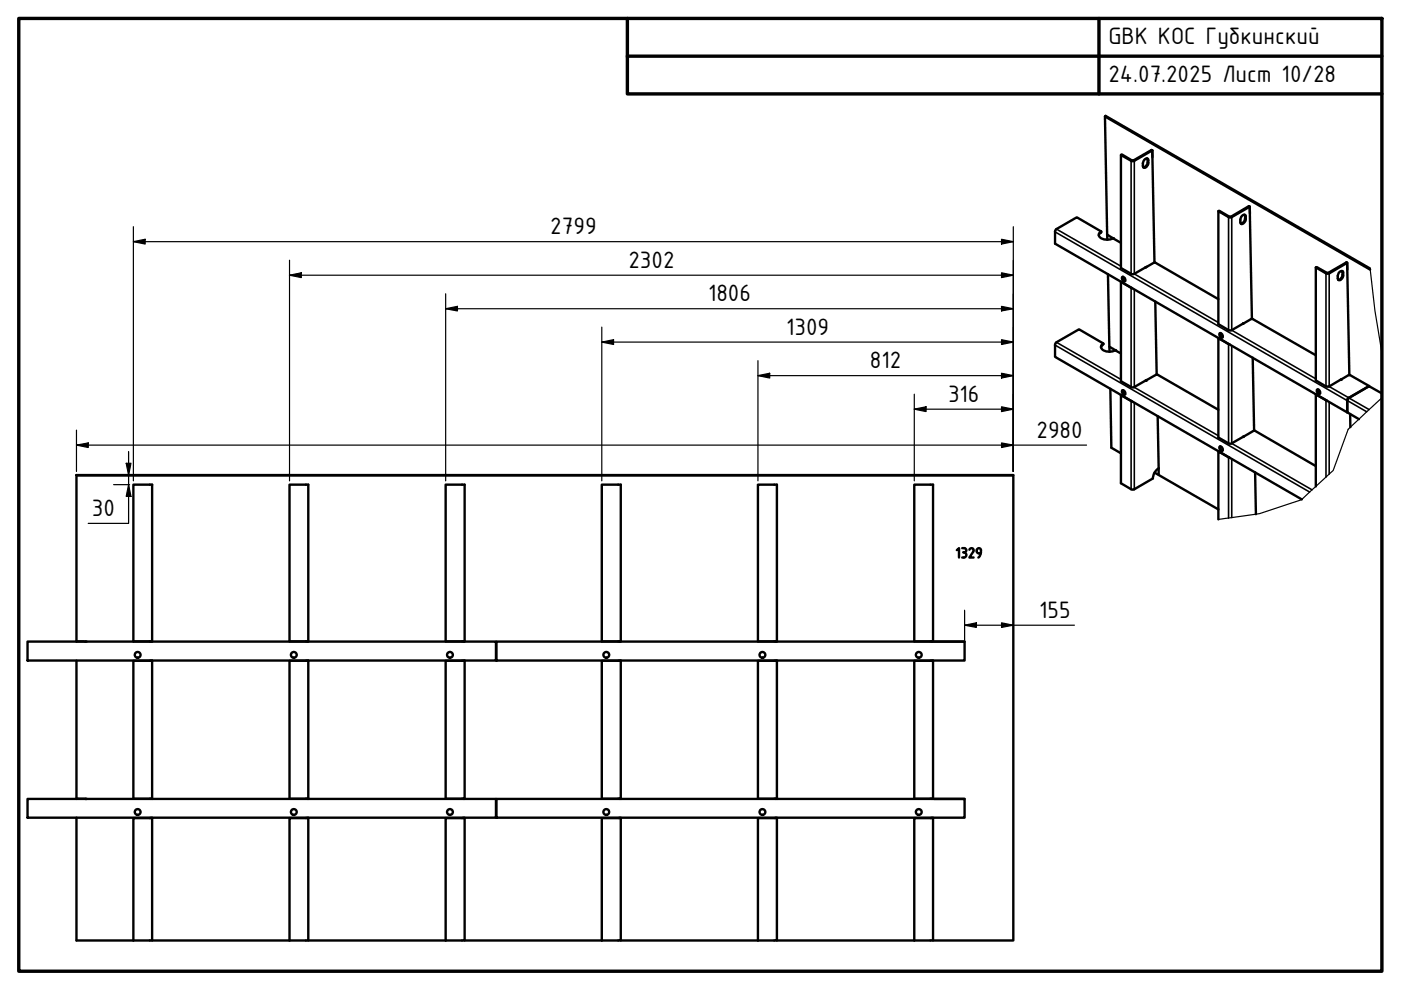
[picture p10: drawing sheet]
<svg xmlns="http://www.w3.org/2000/svg" width="297mm" height="210mm" viewBox="0 0 297 210" stroke-linecap="round" stroke-linejoin="round" font-family="sans-serif">
<!-- layer: Visible (ISO) -->
<g fill="none" stroke="#000" stroke-width=".51">
<path d="M234.3 24.7l56.2 32.5M242.7 33.8l.2-.1a.34 .34 0 0 1 .4-.1 .34 .34 0 0 1 .2 .4v.5a.82 .82 0 0 1-1.1 .9l-.1-.8zM243.2 33.6l.1 .3-.1 .9-.4 .6-.4 .1M244.1 31.8l-3.9 2.3-2.4-1.4-.1 .2M244.1 31.8l.2 .1v1.4M244.1 31.8l.2 .1M244.3 31.9l-4 2.3h-.3l-2.3-1.3v23.9l2.3 1.3h.3l2.8-1.5M244.3 31.9l.5 23.8M233.5 49.1a.81 .81 0 0 0-.5 .9 .81 .81 0 0 0 .8 .6l1.1 .2 1.1-.3M233.5 49.1l-5.2-3-4.4 2.6-.2 .3v2.7l61.9 35.7M233.5 49.1v.2l-.5 .6M234.7 49.8l-.4-25.1 .1-.1 56 32.3"/>
<path d="M234.7 49.8l1.3 .7M234.7 49.8l.1 1M234.9 58.1l.3 16.5M236 50.5l1.7 1M237.7 59.7h.1M238 58.7a.56 .56 0 0 1 .5 .3 .56 .56 0 0 1-.1 .7l-.4-.3-.1-.3zM238.1 58.7v.5l.4 .4M242.9 56.7l1.8-1h.2l13.4 7.7M242.9 56.7h.1M263.4 45.7l.3-.2a.34 .34 0 0 1 .4 .4v.8l-.4 .6a.38 .38 0 0 1-.5 .2 .38 .38 0 0 1-.2-.4v-.6zM263.9 45.5l.1 .3-.1 1-.5 .5-.3 .1M264.8 43.7l-3.9 2.3-2.4-1.3-.2 .1"/>
<path d="M264.8 43.7l.2 .1v1.4M264.8 43.7l.2 .1M265 43.8l-4.1 2.3-.4-.1-2.2-1.2v23.9l2.2 1.3 .4 .1 2.8-1.6M265 43.8l.4 23.8M283.9 57.8l.4-.3a.32 .32 0 0 1 .3 0 .32 .32 0 0 1 .2 .3v.5a.81 .81 0 0 1-1.1 1l-.1-.9zM284.5 57.5l.1 .3-.1 .9-.4 .5-.4 .1M285.5 55.6l-3.9 2.3-2.5-1.3-.1 .1M285.5 55.6l.1 .1 .1 1.5M285.5 55.6l.1 .1M285.6 55.7l-4.1 2.4-2.5-1.4v24l2.5 1.3 2.9-1.6M285.6 55.7l.5 23.8M233.4 73.6l.5-.8-5.1-3-5 2.9-.1 .3v2.7l52.3 30.2"/>
<path d="M233.9 72.8a.88 .88 0 0 0-.4 1.1 .88 .88 0 0 0 .9 .6l1 .1 1-.3M235.2 73.5l1.2 .8M236.4 74.3l1.3 .6M240 61.1l-2.3-1.4v21.1l2.3 1.3h.3l2.8-1.5M244.9 63.9l.3 15.5M258.3 71.7h.1M258.5 70.8a.47 .47 0 0 1 .7 .2 .47 .47 0 0 1-.2 .6l-.4-.3zM258.7 70.6l.1 .6 .4 .3M260.7 73l-2.4-1.3v21.1l2.3 1.3h.4l2.7-1.5M263.5 68.6l1.8-1h.3l13.4 7.7M263.6 68.6h.1M265.6 75.8l.3 15.5"/>
<path d="M235.4 82.4l.2 12.5 2.1 1.2M237.7 83.7v.1M238 82.7a.54 .54 0 0 1 .5 .3 .54 .54 0 0 1-.1 .7l-.5-.5zM238.1 82.7v.5l.4 .4M240 85.1l-2.3-1.3v18.7l2.2 1.3h.5l4-2.4 .4-1.2 .9-.9M242.9 80.7l2.3-1.3h.2l12.9 7.5M245.4 88.2l.3 11.1M245.7 99.3v1.4M258.3 95.7h.1M258.6 94.7a.54 .54 0 0 1 .6 .3 .54 .54 0 0 1-.2 .6l-.4-.3zM258.7 94.6l.1 .6 .4 .3M260.7 97l-2.4-1.3v14.4"/>
<path d="M263.5 92.6l2.3-1.3h.3l12.9 7.5M263.6 92.6h.1M279 83.6l2.3 1.3M279 83.6v19.5M279.2 82.7a.5 .5 0 0 1 .6 .2 .5 .5 0 0 1-.1 .6l-.4-.3zM279.4 82.6v.5l.5 .3M284.2 80.5l1.8-1h.2l4.1 2.3-4.4 2.6-.3 .5M285.6 84.9l.1 2.5M285.7 84.9v2.5l2.4 1.5M286.3 87.8v2.8M290.3 81.8v.1M293 83.4l-2.7-1.5-4.4 2.5-.2 .5"/>
<path d="M16.2 100.8l198.6-.1h-198.6v35.3M28.3 102.8h4v33.2h-4zM61.4 102.8h4v33.2h-4zM94.5 102.8h4v33.2h-4zM127.6 102.8h4v33.2h-4zM160.7 102.8h4v33.2h-4zM193.8 102.8h4v33.2h-4zM202.9 116.6l.4-.4v2M204 116.2h.4a.45 .45 0 0 1 .5 .5 .45 .45 0 0 1-.5 .4M204.2 117.1a.56 .56 0 0 1 .7 .5 .56 .56 0 0 1-.6 .6h-.3M205.5 116.6a.46 .46 0 0 1 .7-.3 .46 .46 0 0 1 .1 .7l-.8 1.2h.9M207.9 117.3h-.3a.53 .53 0 0 1-.5-.7 .53 .53 0 0 1 .8-.2 1.76 1.76 0 0 1-.5 1.8"/>
<path d="M214.8 100.8v98.6h-17M244.8 100.2l13.5 7.8M266.1 100.1l.2 8.9M5.8 136h99.4v4.1h-99.4zM16.2 136h2M16.2 136h.1M32 136h.1M32.3 136h.1M65.1 136h.1M65.4 136h.1M98.2 136h.1M98.5 136h.1"/>
<path d="M105.2 136h99.3v4.1h-99.3zM131.3 136h.1M131.6 136h.1M164.5 136h.1M164.7 136h.1M197.6 136h.1M197.8 136h.1M198.1 136h6.4M16.2 140.1v29.3M28.3 140.1h4v29.2h-4zM32 140.1h.1M32.3 140.1h.1"/>
<path d="M61.4 140.1h4v29.2h-4zM65.1 140.1h.1M65.4 140.1h.1M94.5 140.1h4v29.2h-4zM98.2 140.1h.1M98.5 140.1h.1M127.6 140.1h4v29.2h-4zM131.3 140.1h.1M131.6 140.1h.1M160.7 140.1h4v29.2h-4zM164.5 140.1h.1M164.7 140.1h.1"/>
<path d="M193.8 140.1h4v29.2h-4zM197.6 140.1h.1M197.8 140.1h.1M5.8 169.4h99.4v4h-99.4zM16.2 173.4v26h16.1v-25.9M16.2 169.3l2 .1M32 169.3v.1M32 173.4v.1M32.3 173.5h-4v25.9M32.3 169.3v.1M32.3 173.4v.1M65.1 169.3v.1"/>
<path d="M65.1 173.4v.1M65.4 173.5v25.9h-33.1M65.4 173.5h-4v25.9M65.4 169.3v.1M65.4 173.4v.1M98.2 169.3v.1M98.2 173.4v.1M98.5 173.5v25.9h-33.1M98.5 173.5h-4v25.9M98.5 169.3v.1M98.5 173.4v.1M105.2 169.4h99.3v4h-99.3z"/>
<path d="M131.3 169.3v.1M131.3 173.4v.1M131.6 173.5v25.9h-33.1M131.6 173.5h-4v25.9M131.6 169.3v.1M131.6 173.4v.1M164.5 169.3v.1M164.5 173.4v.1M164.7 173.5v25.9h-33.1M164.7 173.5h-4v25.9M164.7 169.3v.1M164.7 173.4v.1"/>
<path d="M197.6 169.3v.1M197.6 173.4v.1M197.8 173.5v25.9h-33.1M197.8 173.5h-4v25.9M197.8 169.3v.1M197.8 173.4v.1M198.1 169.4h6.4"/>
<circle cx="29.2" cy="138.8" r=".61"/>
<circle cx="62.3" cy="138.8" r=".61"/>
<circle cx="95.4" cy="138.8" r=".61"/>
<circle cx="128.5" cy="138.8" r=".61"/>
<circle cx="161.6" cy="138.8" r=".61"/>
<circle cx="194.8" cy="138.8" r=".61"/>
<circle cx="29.2" cy="172.2" r=".61"/>
<circle cx="62.3" cy="172.2" r=".61"/>
<circle cx="95.4" cy="172.2" r=".61"/>
<circle cx="128.5" cy="172.2" r=".61"/>
<circle cx="161.6" cy="172.2" r=".61"/>
<circle cx="194.8" cy="172.2" r=".61"/>
</g>
<g fill="#000">
<circle cx="236" cy="50.5" r=".25"/>
<circle cx="236.4" cy="74.3" r=".25"/>
<circle cx="242.9" cy="80.7" r=".25"/>
<circle cx="284.2" cy="80.5" r=".25"/>
<circle cx="18.2" cy="136" r=".25"/>
<circle cx="18.2" cy="169.4" r=".25"/>
</g>
<!-- layer: Break Line (ISO) -->
<path d="M290.4 56.9l1.1 8.9 1.5 9v9.5l-7.2 6.7-3.1 8.8-6.7 6.1-8.9 3-8.8 1.2" fill="none" stroke="#000" stroke-width=".25"/>
<!-- layer: Visible Narrow (ISO) -->
<g fill="none" stroke="#000" stroke-width=".34">
<path d="M240 34l-.2 .1v24M240.3 34l.2 .1v24M243.3 34.4l.2 .1M243.3 33.9l.2 .1M223.7 49.2l66.1 38.1M224 48.6l13.7 7.8M240.5 58.1l17.8 10.3M260.6 45.9l-.1 .1v24M261 45.9l.2 .1v24M264 46.3l.1 .1M264 45.8l.1 .1M281.3 57.8l-.2 .2v23.9"/>
<path d="M281.6 57.8l.2 .2v23.9M284.6 58.2l.2 .1M284.6 57.8h.2M223.7 73.2l54 31.1M224 72.6l13.7 7.8M239.9 61l-.1 21.1M240.5 61.4v20.7M260.5 72.9v21.1M261.1 70l17.9 10.3M261.2 73.3v20.7M239.9 85l-.1 18.7M240.5 82.1l17.8 10.3"/>
<path d="M240.5 85.4v18.3M260.5 96.9v12.9M261.1 94l17.1 9.9M261.2 97.3v12.4M281.2 84.9l-.1 16.2M281.8 81.9l4.2 2.5M281.8 85.2v15.3M285.7 84.9h-.1M286 84.4l4.3 2.4"/>
</g>
<!-- layer: Border (ISO) -->
<path d="M4 3.9h289v202h-289zM133 3.9v16h160M133 11.9h160M233 3.9v16" fill="none" stroke="#000" stroke-width=".72"/>
<!-- layer: Dimension (ISO) -->
<g fill="none" stroke="#000" stroke-width=".25">
<path d="M28.3 51.2l2.5-.5v1zM28.3 51.2h186.5M28.3 48.1v53.9M61.4 58.3l2.5-.5v1.1zM61.4 58.3h153.4M61.4 55.2v46.8M212.3 57.8l2.5 .5-2.5 .6zM212.3 50.7l2.5 .5-2.5 .5zM214.8 48.1v51.9M94.5 65.5l2.5-.5v.9zM94.5 65.5h120.3M94.5 62.3v39.7"/>
<path d="M127.6 72.5l2.5-.5v1zM127.6 72.5h87.2M127.6 69.4v32.6M160.7 79.6l2.5-.5v1.1zM160.7 79.6h54.1M160.7 76.5v25.5M212.3 79.1l2.5 .5-2.5 .6zM212.3 72l2.5 .5-2.5 .5zM212.3 65l2.5 .5-2.5 .4zM16.2 94.4l2.5-.5v1zM16.2 94.4h214.2M16.2 91.2v8.8"/>
<path d="M26.8 98.2h1l-.5 2.6zM27.3 95.7v15.3h-8.6M193.8 86.8l2.5-.6v1.1zM193.8 86.8h21M193.8 83.6v18.4M212.3 86.2l2.5 .6-2.5 .5zM212.3 93.9l2.5 .5-2.5 .5zM24.1 102.8h3.4M27.3 102.8l.5 2.5h-1zM204.5 132.6l2.5-.5v.9zM204.5 132.6h23.3M204.5 129.4v6.4"/>
<path d="M212.3 132.1l2.5 .5-2.5 .4z"/>
</g>
<g fill="#000">
<path d="M28.3 51.2l2.5-.5v1zM61.4 58.3l2.5-.5v1.1zM212.3 57.8l2.5 .5-2.5 .6zM212.3 50.7l2.5 .5-2.5 .5zM94.5 65.5l2.5-.5v.9zM127.6 72.5l2.5-.5v1zM160.7 79.6l2.5-.5v1.1zM212.3 72l2.5 .5-2.5 .5zM212.3 65l2.5 .5-2.5 .4zM16.2 94.4l2.5-.5v1zM26.8 98.2h1l-.5 2.6zM193.8 86.8l2.5-.6v1.1z"/>
<path d="M212.3 86.2l2.5 .6-2.5 .5zM212.3 79.1l2.5 .5-2.5 .6zM212.3 93.9l2.5 .5-2.5 .5zM27.3 102.8l.5 2.5h-1zM204.5 132.6l2.5-.5v.9zM212.3 132.1l2.5 .5-2.5 .4z"/>
</g>
<g font-size="5.4">
<text x="235" y="9.4">GBK КОС Губкинский</text>
<text x="235" y="17.4">24.07.2025 Лист 10/28</text>
<text x="116.7" y="49.6">2799</text>
<text x="133.2" y="56.7">2302</text>
<text x="150.1" y="63.9">1806</text>
<text x="166.7" y="71">1309</text>
<text x="184.4" y="78">812</text>
<text x="201" y="85.1">316</text>
<text x="219.8" y="92.8">2980</text>
<text x="19.5" y="109.4">30</text>
<text x="220.3" y="131">155</text>
</g>
</svg>
